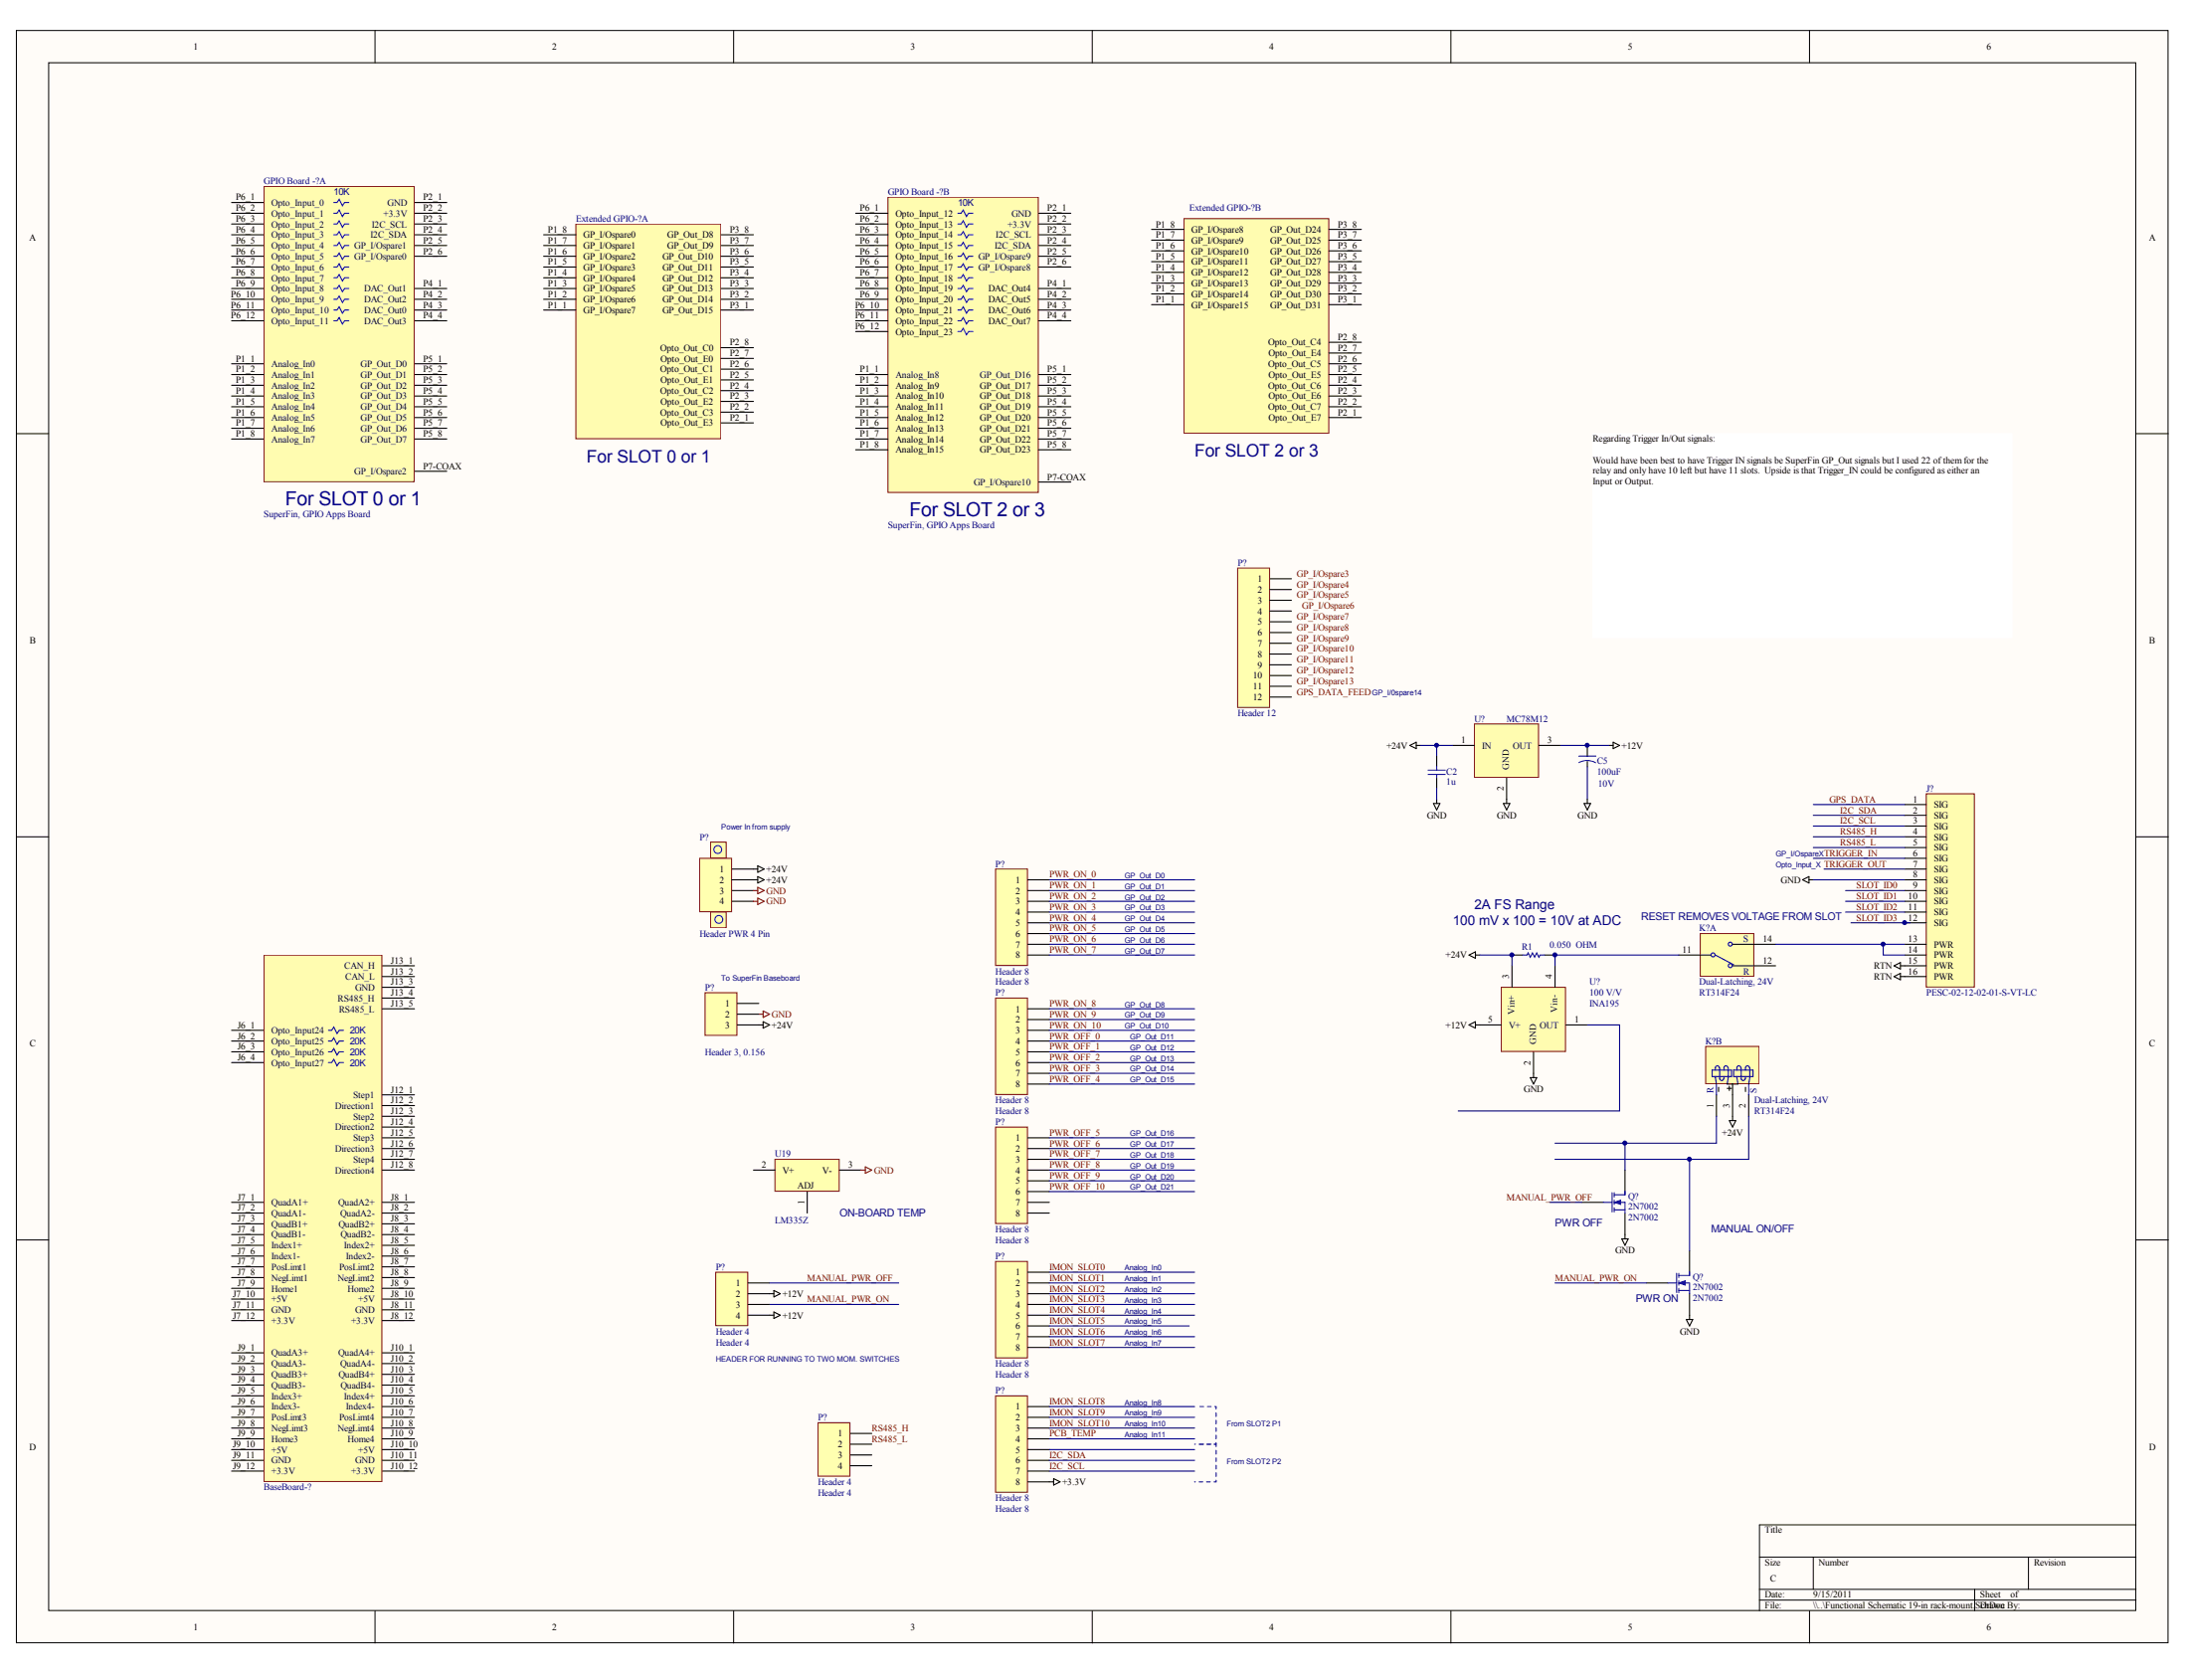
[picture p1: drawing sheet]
# Altium schematic sheet Functional Schematic 19-in rack-mount.SchDoc
size C

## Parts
(Parts that share a designator on the sheet are numbered #1, #2 ... from top to bottom, then left to right.)
BaseBoard-?  SuperFin BaseBoard  (value not drawn)
C2  1u  [2012[0805]]
C5  10V  value 100uF  [SMD_CAP_7343]
Extended_GPIO-?#1  SuperFin, Extended GPIO Apps Board  (value not drawn)  (part B of 2)
Extended_GPIO-?#2  SuperFin, Extended GPIO Apps Board  (value not drawn)  (part A of 2)
GPIO_Board_-?#1  SuperFin, GPIO Apps Board  (part A of 2)
GPIO_Board_-?#2  SuperFin, GPIO Apps Board  (part B of 2)
J?  PESC-02-12-02-01-S-VT-LC  [PESC-02-12-02-01-S-VT-LC]
K?#1  Dual-Latching, 24V  value RT314F24  [RELAY, TYCO RT1]  (part A of 2)
K?#2  Dual-Latching, 24V  value RT314F24  [RELAY, TYCO RT1]  (part B of 2)
P?#1  Header 12  [HDR1X12 for IDC]
P?#2  Header PWR 4 Pin  [HDR-4 pin w/screw]
P?#3  Header 8  [HDR1X8 for IDC]
P?#4  value Header 3, 0.156  [HDR 1X3 0.156"]  (hidden comment: Header 3)
P?#5  Header 8  [HDR1X8 for IDC]
P?#6  Header 8  [HDR1X8 for IDC]
P?#7  Header 8  [HDR1X8 for IDC]
P?#8  Header 4  [HDR1X4 for IDC]
P?#9  Header 8  [HDR1X8 for IDC]
P?#10  Header 4  [HDR1X4 for IDC]
Q?#1  2N7002  [SOT23A]
Q?#2  2N7002  [SOT23A]
R1  value 0.050  OHM  [SMD_0805]  (hidden comment: Res 0805)
U19  LM335Z  [Z03A]
U?#1  value MC78M12  [TO-252(D-PAK)  PowerPAD]  (hidden comment: Voltage Reg, Fixed)
U?#2  100 V/V  value INA195  [SOT23-5]

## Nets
+3.3V: P?#9.8
+12V: C5.pos P?#8.2 P?#8.4 U?#1.3(OUT) U?#2.5(V+)
+24V: C2.1 K?#2.3(Com) P?#2.1 P?#2.2 P?#4.3 R1.1 U?#1.1(IN) U?#2.3(Vin+)
GND: C2.2 C5.neg J?.8(SIG) P?#2.3 P?#2.4 P?#4.2 Q?#1.2(S) Q?#2.2(S) U19.3(V-) U?#1.2(GND) U?#2.2(GND)
RTN: J?.15(PWR) J?.16(PWR)
GPS_DATA: J?.1(SIG)
I2C_SCL: J?.3(SIG) P?#9.7
I2C_SDA: J?.2(SIG) P?#9.6
IMON_SLOT0: P?#7.1
IMON_SLOT1: P?#7.2
IMON_SLOT2: P?#7.3
IMON_SLOT3: P?#7.4
IMON_SLOT4: P?#7.5
IMON_SLOT5: P?#7.6
IMON_SLOT6: P?#7.7
IMON_SLOT7: P?#7.8
IMON_SLOT8: P?#9.1
IMON_SLOT9: P?#9.2
IMON_SLOT10: P?#9.3
MANUAL_PWR_OFF: P?#8.1
MANUAL_PWR_ON: P?#8.3 Q?#2.1(G)
PCB_TEMP: P?#9.4
PWR_OFF_0: P?#5.4
PWR_OFF_1: P?#5.5
PWR_OFF_2: P?#5.6
PWR_OFF_3: P?#5.7
PWR_OFF_4: P?#5.8
PWR_OFF_5: P?#6.1
PWR_OFF_6: P?#6.2
PWR_OFF_7: P?#6.3
PWR_OFF_8: P?#6.4
PWR_OFF_9: P?#6.5
PWR_OFF_10: P?#6.6
PWR_ON_0: P?#3.1
PWR_ON_1: P?#3.2
PWR_ON_2: P?#3.3
PWR_ON_3: P?#3.4
PWR_ON_4: P?#3.5
PWR_ON_5: P?#3.6
PWR_ON_6: P?#3.7
PWR_ON_7: P?#3.8
PWR_ON_8: P?#5.1
PWR_ON_9: P?#5.2
PWR_ON_10: P?#5.3
RS485_H: J?.4(SIG) P?#10.1
RS485_L: J?.5(SIG) P?#10.2
SLOT_ID0: J?.9(SIG)
SLOT_ID1: J?.10(SIG)
SLOT_ID2: J?.11(SIG)
SLOT_ID3: J?.12(SIG)
TRIGGER_IN: J?.6(SIG)
TRIGGER_OUT: J?.7(SIG)
NetJ?_13: J?.13(PWR) J?.14(PWR) K?#1.14(S)
NetK?#1_11: K?#1.11(Wiper) R1.2 U?#2.4(Vin-)
NetK?#2_1: K?#2.1(Reset) Q?#1.3(D)
NetK?#2_2: K?#2.2(Reset) Q?#2.3(D)

Not connected (* = marked no-connect by the designer): BaseBoard-? J6_1(Opto_Input24) J6_2(Opto_Input25) J6_3(Opto_Input26) J6_4(Opto_Input27) J7_1(QuadA1+) J7_2(QuadA1-) J7_3(QuadB1+) J7_4(QuadB1-) J7_5(Index1+) J7_6(Index1-) J7_7(PosLimt1) J7_8(NegLimt1) J7_9(Home1) J7_10(+5V) J7_11(GND) J7_12(+3.3V) J8_1(QuadA2+) J8_2(QuadA2-) J8_3(QuadB2+) J8_4(QuadB2-) J8_5(Index2+) J8_6(Index2-) J8_7(PosLimt2) J8_8(NegLimt2) J8_9(Home2) J8_10(+5V) J8_11(GND) J8_12(+3.3V) J9_1(QuadA3+) J9_2(QuadA3-) J9_3(QuadB3+) J9_4(QuadB3-) J9_5(Index3+) J9_6(Index3-) J9_7(PosLimt3) J9_8(NegLimt3) J9_9(Home3) J9_10(+5V) J9_11(GND) J9_12(+3.3V) J10_1(QuadA4+) J10_2(QuadA4-) J10_3(QuadB4+) J10_4(QuadB4-) J10_5(Index4+) J10_6(Index4-) J10_7(PosLimt4) J10_8(NegLimt4) J10_9(Home4) J10_10(+5V) J10_11(GND) J10_12(+3.3V) J12_1(Step1) J12_2(Direction1) J12_3(Step2) J12_4(Direction2) J12_5(Step3) J12_6(Direction3) J12_7(Step4) J12_8(Direction4) J13_1(CAN_H) J13_2(CAN_L) J13_3(GND) J13_4(RS485_H) J13_5(RS485_L); Extended_GPIO-?#1 P1_1(GP_I/Ospare15) P1_2(GP_I/Ospare14) P1_3(GP_I/Ospare13) P1_4(GP_I/Ospare12) P1_5(GP_I/Ospare11) P1_6(GP_I/Ospare10) P1_7(GP_I/Ospare9) P1_8(GP_I/Ospare8) P2_1(Opto_Out_E7) P2_2(Opto_Out_C7) P2_3(Opto_Out_E6) P2_4(Opto_Out_C6) P2_5(Opto_Out_E5) P2_6(Opto_Out_C5) P2_7(Opto_Out_E4) P2_8(Opto_Out_C4) P3_1(GP_Out_D31) P3_2(GP_Out_D30) P3_3(GP_Out_D29) P3_4(GP_Out_D28) P3_5(GP_Out_D27) P3_6(GP_Out_D26) P3_7(GP_Out_D25) P3_8(GP_Out_D24); Extended_GPIO-?#2 P1_1(GP_I/Ospare7) P1_2(GP_I/Ospare6) P1_3(GP_I/Ospare5) P1_4(GP_I/Ospare4) P1_5(GP_I/Ospare3) P1_6(GP_I/Ospare2) P1_7(GP_I/Ospare1) P1_8(GP_I/Ospare0) P2_1(Opto_Out_E3) P2_2(Opto_Out_C3) P2_3(Opto_Out_E2) P2_4(Opto_Out_C2) P2_5(Opto_Out_E1) P2_6(Opto_Out_C1) P2_7(Opto_Out_E0) P2_8(Opto_Out_C0) P3_1(GP_Out_D15) P3_2(GP_Out_D14) P3_3(GP_Out_D13) P3_4(GP_Out_D12) P3_5(GP_Out_D11) P3_6(GP_Out_D10) P3_7(GP_Out_D9) P3_8(GP_Out_D8); GPIO_Board_-?#1 P1_1(Analog_In0) P1_2(Analog_In1) P1_3(Analog_In2) P1_4(Analog_In3) P1_5(Analog_In4) P1_6(Analog_In5) P1_7(Analog_In6) P1_8(Analog_In7) P2_1(GND) P2_2(+3.3V) P2_3(I2C_SCL) P2_4(I2C_SDA) P2_5(GP_I/Ospare1) P2_6(GP_I/Ospare0) P4_1(DAC_Out1) P4_2(DAC_Out2) P4_3(DAC_Out0) P4_4(DAC_Out3) P5_1(GP_Out_D0) P5_2(GP_Out_D1) P5_3(GP_Out_D2) P5_4(GP_Out_D3) P5_5(GP_Out_D4) P5_6(GP_Out_D5) P5_7(GP_Out_D6) P5_8(GP_Out_D7) P6_1(Opto_Input_0) P6_2(Opto_Input_1) P6_3(Opto_Input_2) P6_4(Opto_Input_3) P6_5(Opto_Input_4) P6_6(Opto_Input_5) P6_7(Opto_Input_6) P6_8(Opto_Input_7) P6_9(Opto_Input_8) P6_10(Opto_Input_9) P6_11(Opto_Input_10) P6_12(Opto_Input_11) P7-COAX(GP_I/Ospare2); GPIO_Board_-?#2 P1_1(Analog_In8) P1_2(Analog_In9) P1_3(Analog_In10) P1_4(Analog_In11) P1_5(Analog_In12) P1_6(Analog_In13) P1_7(Analog_In14) P1_8(Analog_In15) P2_1(GND) P2_2(+3.3V) P2_3(I2C_SCL) P2_4(I2C_SDA) P2_5(GP_I/Ospare9) P2_6(GP_I/Ospare8) P4_1(DAC_Out4) P4_2(DAC_Out5) P4_3(DAC_Out6) P4_4(DAC_Out7) P5_1(GP_Out_D16) P5_2(GP_Out_D17) P5_3(GP_Out_D18) P5_4(GP_Out_D19) P5_5(GP_Out_D20) P5_6(GP_Out_D21) P5_7(GP_Out_D22) P5_8(GP_Out_D23) P6_1(Opto_Input_12) P6_2(Opto_Input_13) P6_3(Opto_Input_14) P6_4(Opto_Input_15) P6_5(Opto_Input_16) P6_6(Opto_Input_17) P6_7(Opto_Input_18) P6_8(Opto_Input_19) P6_9(Opto_Input_20) P6_10(Opto_Input_21) P6_11(Opto_Input_22) P6_12(Opto_Input_23) P7-COAX(GP_I/Ospare10); K?#1 12(R); P?#1 1 2 3 4 5 6 7 8 9 10 11 12; P?#4 1; P?#6 7 8; P?#9 5; P?#10 3 4; Q?#1 1(G); U19 1(ADJ) 2(V+); U?#2 1(OUT)

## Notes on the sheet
- Regarding Trigger In/Out signals:
  Would have been best to have Trigger IN signals be SuperFin GP_Out signals but I used 22 of them for the relay and only have 10 left but have 11 slots.  Upside is that Trigger_IN could be configured as either an Input or Output.
- GP_I/0spare14
- (near P?#2) Power In from supply
- GP_I/OspareX
- GP_Out_D0
- GP_Out_D1
- GP_Out_D2
- GP_Out_D3
- 2A FS Range
- Opto_Input_X
- GP_Out_D4
- GP_Out_D5
- GP_Out_D6
- GP_Out_D7
- (near R1) 100 mV x 100 = 10V at ADC
- (near K?#1) RESET REMOVES VOLTAGE FROM SLOT
- (near P?#4) To SuperFin Baseboard
- GP_Out_D8
- GP_Out_D9
- GP_Out_D10
- GP_Out_D11
- GP_Out_D12
- GP_Out_D13
- GP_Out_D14
- GP_Out_D15
- GP_Out_D16
- GP_Out_D17
- GP_Out_D18
- GP_Out_D19
- GP_Out_D20
- (near U19) ON-BOARD TEMP
- GP_Out_D21
- (near Q?#1) PWR OFF
- MANUAL ON/OFF
- Analog_In0
- Analog_In1
- Analog_In2
- Analog_In3
- Analog_In4
- Analog_In5
- Analog_In6
- Analog_In7
- (near Q?#2) PWR ON
- (near P?#8) HEADER FOR RUNNING TO TWO MOM. SWITCHES
- Analog_In8
- Analog_In9
- Analog_In10
- Analog_In11
- From SLOT2 P1
- From SLOT2 P2
- Labels drawn without touching a wire or pin: GP_I/Ospare3, GP_I/Ospare4, GP_I/Ospare5, GP_I/Ospare6, GP_I/Ospare7, GP_I/Ospare8, GP_I/Ospare9, GP_I/Ospare10, GP_I/Ospare11, GP_I/Ospare12, GP_I/Ospare13, GPS_DATA_FEED, MANUAL_PWR_OFF
